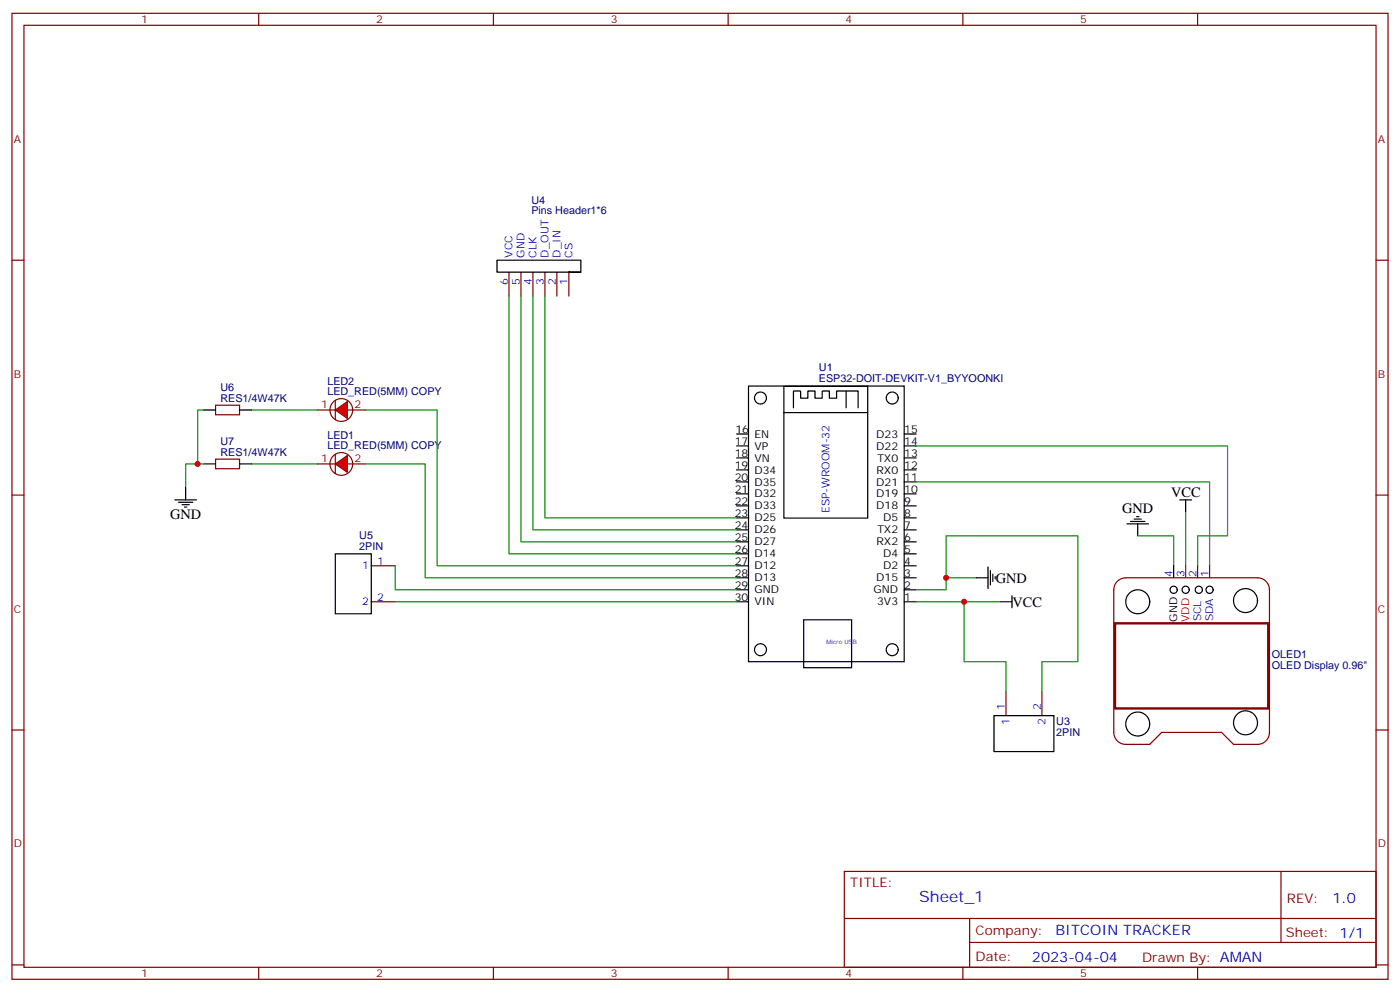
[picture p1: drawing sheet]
<svg xmlns="http://www.w3.org/2000/svg" width="412mm" height="292mm" viewBox="0 0 412 292" stroke-linecap="round" stroke-linejoin="round" font-family="sans-serif">
<g fill="none" stroke="#870000" stroke-width=".35">
<path d="M3.5 3.9h405.4v284.4h-405.4zM7.1 7.4h398.2v277.3h-398.2zM76.2 3.9v3.5M145.3 3.9v3.5M214.5 3.9v3.5M283.6 3.9v3.5M352.8 3.9v3.5M3.5 76.6h3.6M405.3 76.6h3.6M149.9 80.1v7.1M153.5 80.1v7.1M157 80.1v7.1"/>
<path d="M160.5 80.1v7.1M164 80.1v7.1M167.6 80.1v7.1M93.5 136.6h5.3M102.3 136.6h5.3M3.5 145.7h3.6M405.3 145.7h3.6M109.4 177.1h7M109.4 166.5h7M3.5 214.9h3.6M296.3 203.6v7M306.9 203.6v7"/>
<path d="M405.3 214.9h3.6M248.7 256.5h156.6v28.2h-156.6zM377.3 256.5v20.9M248.7 270.4h156.5M285.6 277.4h119.6M285.6 270.4v14.1M3.5 284h3.6M76.2 284.7v3.6M145.3 284.7v3.6M214.5 284.7v3.6M283.6 284.7v3.6M352.8 284.7v3.6"/>
<path d="M405.3 284h3.6"/>
</g>
<g fill="none" stroke="#000" stroke-width=".35">
<path d="M167.6 80.1h-21.2v-3.5h24.7v3.5h-3.5h3.5M220.5 113.6h45.8v81.2h-45.8zM230.9 113.7h24.7v38.8h-24.7zM249.2 115.1v4.9M217 127.7h3.5M217 131.3h3.5M217 134.8h3.5M217 138.3h3.5M230.9 121.5h24.7M233.7 120v-4.9h2.1v2.1h2.2v-2.1h2.1v2.1h2.1v-2.1h2.1v2.1h2.1v-2.1h6.4v4.9M266.3 127.7h3.6M266.3 131.3h3.6"/>
<path d="M266.3 134.8h3.6M266.3 138.3h3.6M217 141.9h3.5M217 145.4h3.5M217 148.9h3.5M217 152.4h3.5M217 156h3.5M217 159.5h3.5M266.3 141.9h3.6M266.3 145.4h3.6M266.3 148.9h3.6M266.3 152.4h3.6"/>
<path d="M266.3 156h3.6M266.3 159.5h3.6M332 154.2h6.3M333 153.5h4.3M334.1 152.8h2.1M334.8 152.1h.7M335.1 154.2v3.5M347.5 147.1h3.5M349.2 147.1v3.6M98.8 163h10.6v17.7h-10.6zM217 163h3.5M217 166.5h3.5"/>
<path d="M217 170.1h3.5M217 173.6h3.5M217 177.1h3.5M266.3 163h3.6M266.3 166.5h3.6M266.3 170.1h3.6M266.3 173.6h3.6M266.3 177.1h3.6M287.5 170.1h3.5M291 166.9v6.3M291.7 168v4.2M292.5 169v2.1"/>
<path d="M293.2 169.7v.7M294.6 177.1h3.5M298.1 175.4v3.5M236.7 182.4h14.2v14.1h-14.2zM292.8 210.6h17.6v10.6h-17.6z"/>
<circle cx="224" cy="117.2" r="1.76"/>
<circle cx="262.8" cy="117.2" r="1.76"/>
<circle cx="224" cy="191.2" r="1.76"/>
<circle cx="262.8" cy="191.2" r="1.76"/>
</g>
<g fill="none" stroke="#008700" stroke-width=".35">
<path d="M149.9 87.2v75.8h67.1M153.5 87.2v72.3h63.5M157 87.2v68.8h60M160.5 87.2v65.2h56.5M269.9 131.3h91.7v26.4h-8.8v8.8M269.9 141.9h86.4v24.6M335.1 157.7h10.6v8.8M349.2 150.7v15.8M116.4 166.5v7.1h100.6M116.4 177.1h100.6M269.9 177.1h14.1v17.7h12.3v8.8M269.9 173.6h8.8v-15.9h38.8v37.1h-10.6v8.8"/>
<path d="M278.7 170.1h8.8M284 177.1h10.6"/>
</g>
<path d="M98.8 133.7v5.7" fill="none" stroke="#900" stroke-width=".35"/>
<path d="M98.8 136.6l3.5-2.5v4.9z" fill="#f00" stroke="#900" stroke-width=".35"/>
<g fill="none" stroke="#870000" stroke-width=".35">
<path d="M63.5 119.3h7.1v2.8h-7.1zM63.5 135.1h7.1v2.9h-7.1zM93.5 120.7h5.3M102.3 120.7h5.3"/>
<circle cx="100.5" cy="136.6" r="3.4"/>
</g>
<path d="M58.2 136.6h-3.5v7M60 120.7h-1.8v15.9h1.8M74.1 120.7h19.4M74.1 136.6h19.4M107.6 136.6h17.6v33.5h91.8M107.6 120.7h21.2v45.8h88.2" fill="none" stroke="#008700" stroke-width=".35"/>
<path d="M60 120.7h3.5M60 136.6h3.5M70.6 120.7h3.5M70.6 136.6h3.5M51.5 147.1h6.4M52.6 147.8h4.2M53.6 148.6h2.1M54.3 149.3h.7M54.7 143.6v3.5" fill="none" stroke="#000" stroke-width=".35"/>
<path d="M98.8 117.9v5.6" fill="none" stroke="#900" stroke-width=".35"/>
<path d="M98.8 120.7l3.5-2.5v5z" fill="#f00" stroke="#900" stroke-width=".35"/>
<circle cx="100.5" cy="120.7" r="3.4" fill="none" stroke="#870000" stroke-width=".35"/>
<circle cx="356.3" cy="173.6" r="1.06" fill="none" stroke="#000" stroke-width=".35"/>
<path d="M328.4 183.5h45.2v25h-45.2z" fill="#fff" stroke="#870000" stroke-width=".71"/>
<g fill="none" stroke="#000" stroke-width=".35">
<path d="M345.7 166.5v3.6"/>
<circle cx="335.1" cy="177.1" r="3.5"/>
<circle cx="345.7" cy="173.6" r="1.06"/>
<circle cx="349.2" cy="173.6" r="1.06"/>
<circle cx="353.1" cy="173.6" r="1.06"/>
<circle cx="366.9" cy="176.8" r="3.5"/>
<circle cx="335.1" cy="213.1" r="3.5"/>
<circle cx="366.9" cy="212.8" r="3.5"/>
</g>
<path d="M331.6 170.1a3.5 3.5 0 0 0-3.5 3.5v42a3.5 3.5 0 0 0 3.5 3.5h7.1l3.5-3.5h17.6l3.6 3.5h7a3.5 3.5 0 0 0 3.5-3.5M331.6 170.1h38.8a3.5 3.5 0 0 1 3.5 3.5M352.8 166.5v3.6M356.3 166.5v3.6M373.9 173.2v42.7" fill="none" stroke="#870000" stroke-width=".35"/>
<path d="M349.2 166.5v3.6" fill="none" stroke="#f00" stroke-width=".35"/>
<g fill="#c00">
<circle cx="278.7" cy="170.1" r=".88"/>
<circle cx="284" cy="177.1" r=".88"/>
<circle cx="58.2" cy="136.6" r=".88"/>
</g>
<text font-size="4.6" fill="#00f" x="270.8" y="265.5">Sheet_1</text>
<g font-size="4.2">
<text x="345" y="146.4">VCC</text>
<text x="50.1" y="152.8">GND</text>
<text x="330.6" y="151">GND</text>
<text x="293.3" y="171.5">GND</text>
<text x="298.3" y="178.5">VCC</text>
</g>
<g font-size="4.2" fill="#00f">
<text x="392.5" y="265.8">1.0</text>
<text x="310.9" y="275.3">BITCOIN TRACKER</text>
<text x="304" y="283.1">2023-04-04</text>
</g>
<g font-size="3.9" fill="#800">
<text x="250.5" y="261.1">TITLE:</text>
<text x="379.1" y="265.8">REV:</text>
<text x="287.4" y="275.3">Company:</text>
<text x="378.7" y="275.9">Sheet: 1/1</text>
<text x="287.4" y="283">Date:</text>
<text x="336.4" y="283.1">Drawn By: AMAN</text>
</g>
<g font-size="3.2" fill="#800">
<text x="41.6" y="6.9">1</text>
<text x="110.8" y="6.9">2</text>
<text x="179.9" y="6.9">3</text>
<text x="249.1" y="6.9">4</text>
<text x="318.2" y="6.9">5</text>
<text x="4.1" y="42">A</text>
<text x="405.9" y="42">A</text>
<text x="4.1" y="111.2">B</text>
<text x="405.9" y="111.2">B</text>
<text x="94.6" y="120">1</text>
<text x="104.4" y="120">2</text>
<text x="94.6" y="135.9">1</text>
<text x="104.4" y="135.9">2</text>
<text x="4.1" y="180.3">C</text>
<text x="405.9" y="180.3">C</text>
<text x="4.1" y="249.4">D</text>
<text x="405.9" y="249.4">D</text>
<text x="41.6" y="287.7">1</text>
<text x="110.8" y="287.7">2</text>
<text x="179.9" y="287.7">3</text>
<text x="249.1" y="287.7">4</text>
<text x="318.2" y="287.7">5</text>
</g>
<g font-size="3.2" fill="#000080">
<text x="156.5" y="63.1">Pins Header1*6</text>
<text x="156.5" y="60.1">U4</text>
<text x="96.4" y="113.2">LED2</text>
<text x="241.2" y="112.6">ESP32-DOIT-DEVKIT-V1_BYYOONKI</text>
<text x="241.2" y="109.3">U1</text>
<text x="64.9" y="118.2">RES1/4W47K</text>
<text x="64.9" y="115">U6</text>
<text x="96.4" y="116.3">LED_RED(5MM) COPY</text>
<text x="64.9" y="130.9">U7</text>
<text x="96.4" y="129.1">LED1</text>
<text x="64.9" y="134.1">RES1/4W47K</text>
<text x="96.4" y="132.2">LED_RED(5MM) COPY</text>
<text x="105.8" y="162">2PIN</text>
<text x="105.8" y="158.8">U5</text>
<text x="374.6" y="196.8">OLED Display 0.96&quot;</text>
<text x="374.6" y="193.8">OLED1</text>
<text x="311.1" y="213.3">U3</text>
<text x="311.1" y="216.5">2PIN</text>
</g>
<g font-size="3.2" fill="#00f">
<text x="151" y="75.9" transform="rotate(-90 151 75.9)">VCC</text>
<text x="154.5" y="75.9" transform="rotate(-90 154.5 75.9)">GND</text>
<text x="158" y="75.9" transform="rotate(-90 158 75.9)">CLK</text>
<text x="161.6" y="75.9" transform="rotate(-90 161.6 75.9)">D_OUT</text>
<text x="165.1" y="75.9" transform="rotate(-90 165.1 75.9)">D_IN</text>
<text x="168.6" y="75.9" transform="rotate(-90 168.6 75.9)">CS</text>
<text x="149.6" y="83.9" transform="rotate(-90 149.6 83.9)">6</text>
<text x="153.1" y="83.9" transform="rotate(-90 153.1 83.9)">5</text>
<text x="156.6" y="83.9" transform="rotate(-90 156.6 83.9)">4</text>
<text x="160.2" y="83.9" transform="rotate(-90 160.2 83.9)">3</text>
<text x="163.7" y="83.9" transform="rotate(-90 163.7 83.9)">2</text>
<text x="167.2" y="83.9" transform="rotate(-90 167.2 83.9)">1</text>
<text x="244.4" y="151.1" transform="rotate(-90 244.4 151.1)">ESP-WROOM-32</text>
<text x="106.6" y="167.6">1</text>
<text x="111.1" y="166.2">1</text>
<text x="345.4" y="169.7" transform="rotate(-90 345.4 169.7)">4</text>
<text x="348.9" y="169.7" transform="rotate(-90 348.9 169.7)">3</text>
<text x="352.4" y="169.7" transform="rotate(-90 352.4 169.7)">2</text>
<text x="356" y="169.7" transform="rotate(-90 356 169.7)">1</text>
<text x="106.6" y="178.2">2</text>
<text x="111.1" y="176.8">2</text>
<text x="353.8" y="182.9" transform="rotate(-90 353.8 182.9)">SCL</text>
<text x="357.4" y="182.9" transform="rotate(-90 357.4 182.9)">SDA</text>
<text x="296" y="208.9" transform="rotate(-90 296 208.9)">1</text>
<text x="306.6" y="208.9" transform="rotate(-90 306.6 208.9)">2</text>
<text x="297.4" y="213.4" transform="rotate(-90 297.4 213.4)">1</text>
<text x="308" y="213.4" transform="rotate(-90 308 213.4)">2</text>
</g>
<g font-size="3.2">
<text x="216.5" y="130.9">17</text>
<text x="216.6" y="127.3">16</text>
<text x="222.2" y="128.8">EN</text>
<text x="258.1" y="128.8">D23</text>
<text x="266.3" y="130.9">14</text>
<text x="266.3" y="127.4">15</text>
<text x="216.5" y="134.4">18</text>
<text x="216.5" y="138">19</text>
<text x="222.2" y="132.3">VP</text>
<text x="222.2" y="135.9">VN</text>
<text x="258.1" y="132.3">D22</text>
<text x="258.4" y="135.9">TX0</text>
<text x="266.3" y="138">12</text>
<text x="266.3" y="134.4">13</text>
<text x="216.5" y="141.5">20</text>
<text x="222.2" y="139.4">D34</text>
<text x="222.2" y="142.9">D35</text>
<text x="258.1" y="142.9">D21</text>
<text x="258.2" y="139.4">RX0</text>
<text x="266.3" y="141.5">11</text>
<text x="216.5" y="145">21</text>
<text x="216.5" y="148.6">22</text>
<text x="222.2" y="146.4">D32</text>
<text x="222.2" y="150">D33</text>
<text x="258.1" y="150">D18</text>
<text x="258.1" y="146.4">D19</text>
<text x="266.3" y="148.6">9</text>
<text x="266.3" y="145">10</text>
<text x="216.5" y="152.1">23</text>
<text x="216.5" y="155.6">24</text>
<text x="222.2" y="153.5">D25</text>
<text x="260.1" y="153.5">D5</text>
<text x="266.3" y="155.6">7</text>
<text x="266.3" y="152.1">8</text>
<text x="216.5" y="159.1">25</text>
<text x="222.2" y="157">D26</text>
<text x="222.2" y="160.5">D27</text>
<text x="258.2" y="160.5">RX2</text>
<text x="258.4" y="157">TX2</text>
<text x="266.3" y="159.1">6</text>
<text x="216.5" y="162.7">26</text>
<text x="216.5" y="166.2">27</text>
<text x="222.2" y="164.1">D14</text>
<text x="222.2" y="167.6">D12</text>
<text x="260.1" y="167.6">D2</text>
<text x="260.1" y="164.1">D4</text>
<text x="266.3" y="166.2">4</text>
<text x="266.3" y="162.7">5</text>
<text x="216.5" y="169.7">28</text>
<text x="216.5" y="173.2">29</text>
<text x="222.2" y="171.1">D13</text>
<text x="258.1" y="171.1">D15</text>
<text x="266.3" y="173.2">2</text>
<text x="266.3" y="169.7">3</text>
<text x="216.5" y="176.8">30</text>
<text x="222.2" y="174.7">GND</text>
<text x="222.2" y="178.2">VIN</text>
<text x="257.3" y="174.7">GND</text>
<text x="258.4" y="178.2">3V3</text>
<text x="266.3" y="176.8">1</text>
<text x="346.8" y="183" transform="rotate(-90 346.8 183)">GND</text>
</g>
<text font-size="3.2" fill="#f00" x="350.3" y="183.1" transform="rotate(-90 350.3 183.1)">VDD</text>
<text font-size="1.8" fill="#00f" x="243.4" y="189.5">Micro USB</text>
</svg>
